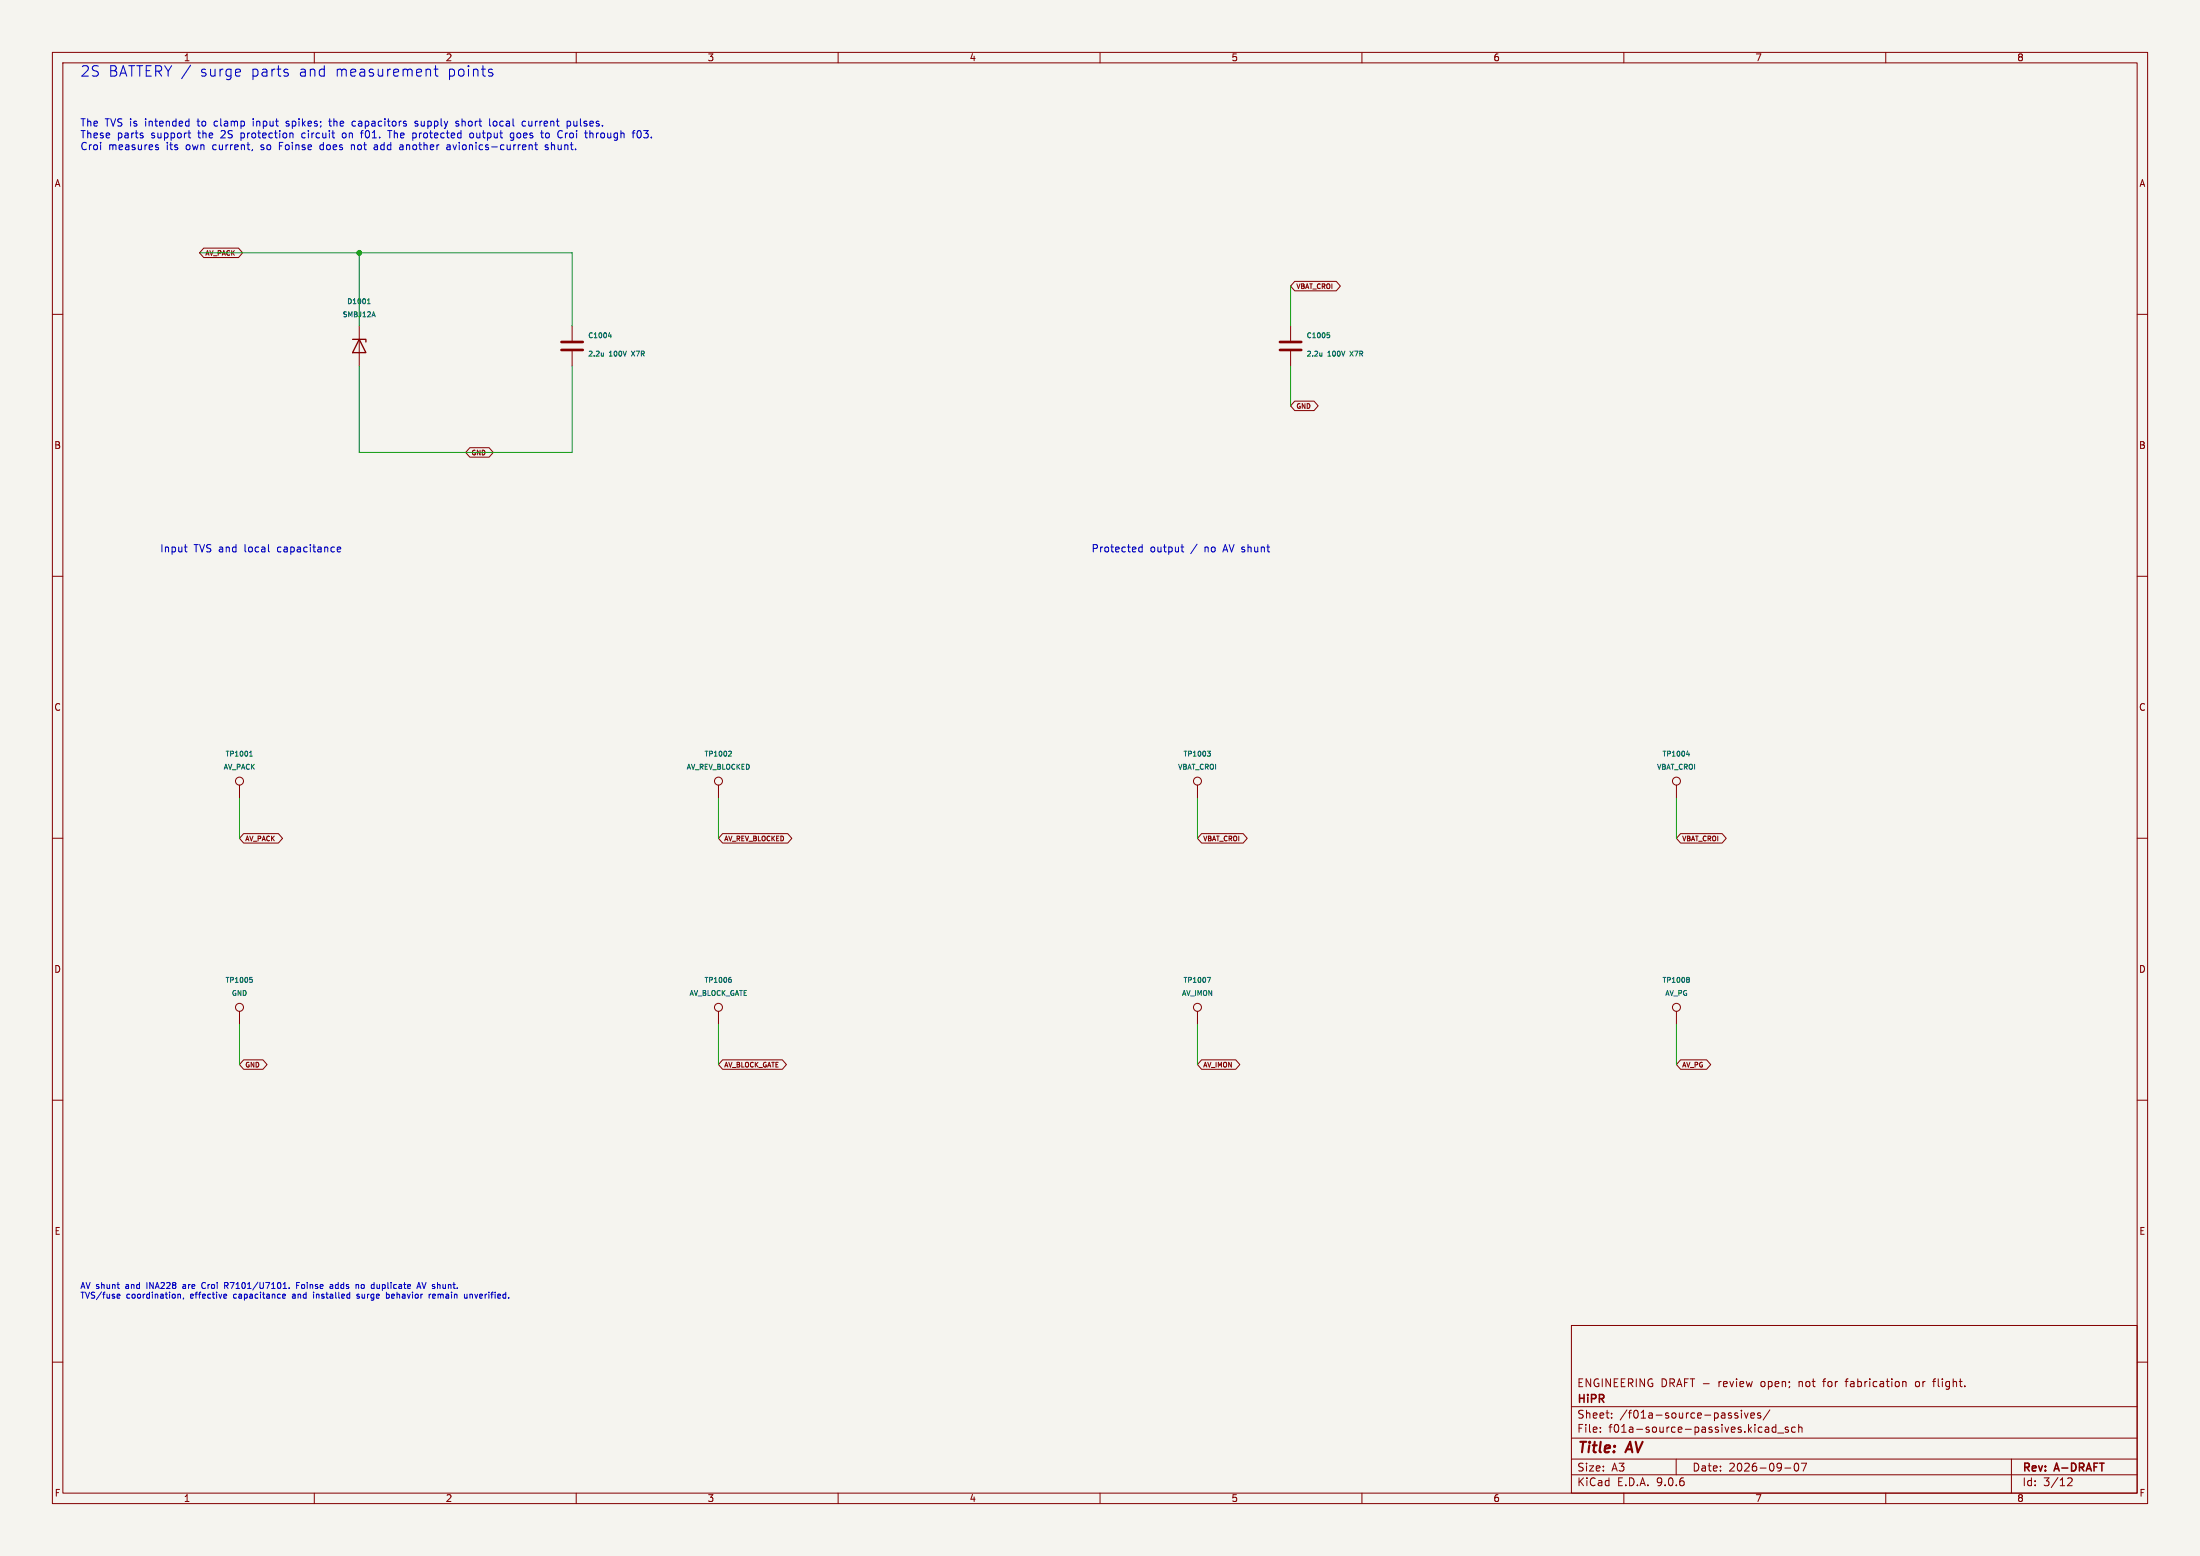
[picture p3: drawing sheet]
(kicad_sch
 (version 20250114)
 (generator eeschema)
 (generator_version "9.0")
 (paper "A3")
 (title_block
  (title "AV")
  (date "2026-09-07")
  (rev "A-DRAFT")
  (company "HiPR")
  (comment 1 "ENGINEERING DRAFT - review open; not for fabrication or flight."))
 (lib_symbols
  (symbol "Connector:TestPoint"
   (pin_numbers (hide yes))
   (pin_names
    (offset 0.762) (hide yes)) (exclude_from_sim no) (in_bom yes) (on_board yes)
   (property "Reference" "TP" (at 0 6.858 0) (effects (font (size 1.27 1.27))))
   (property "Value" "TestPoint" (at 0 5.08 0) (effects (font (size 1.27 1.27))))
   (property "Footprint" "" (at 5.08 0 0) (effects (font (size 1.27 1.27)) (hide yes)))
   (property "Datasheet" "~" (at 5.08 0 0) (effects (font (size 1.27 1.27)) (hide yes)))
   (property "Description" "test point" (at 0 0 0) (effects (font (size 1.27 1.27)) (hide yes)))
   (symbol "TestPoint_0_1"
    (circle (center 0 3.302) (radius 0.762) (stroke (width 0) (type default)) (fill (type none))))
   (symbol "TestPoint_1_1"
    (pin passive line (at 0 0 90) (length 2.54) (name "1" (effects (font (size 1.27 1.27)))) (number "1" (effects (font (size 1.27 1.27))))))
   (embedded_fonts no))
  (symbol "Device:C"
   (pin_numbers (hide yes))
   (pin_names
    (offset 0.254)) (exclude_from_sim no) (in_bom yes) (on_board yes)
   (property "Reference" "C" (at 0.635 2.54 0) (effects (font (size 1.27 1.27)) (justify left)))
   (property "Value" "C" (at 0.635 -2.54 0) (effects (font (size 1.27 1.27)) (justify left)))
   (property "Footprint" "" (at 0.9652 -3.81 0) (effects (font (size 1.27 1.27)) (hide yes)))
   (property "Datasheet" "~" (at 0 0 0) (effects (font (size 1.27 1.27)) (hide yes)))
   (property "Description" "Unpolarized capacitor" (at 0 0 0) (effects (font (size 1.27 1.27)) (hide yes)))
   (symbol "C_0_1"
    (polyline (pts (xy -2.032 0.762) (xy 2.032 0.762)) (stroke (width 0.508) (type default)) (fill (type none)))
    (polyline (pts (xy -2.032 -0.762) (xy 2.032 -0.762)) (stroke (width 0.508) (type default)) (fill (type none))))
   (symbol "C_1_1"
    (pin passive line (at 0 3.81 270) (length 2.794) (name "~" (effects (font (size 1.27 1.27)))) (number "1" (effects (font (size 1.27 1.27)))))
    (pin passive line (at 0 -3.81 90) (length 2.794) (name "~" (effects (font (size 1.27 1.27)))) (number "2" (effects (font (size 1.27 1.27))))))
   (embedded_fonts no))
  (symbol "Device:D_Zener"
   (pin_numbers (hide yes))
   (pin_names
    (offset 1.016) (hide yes)) (exclude_from_sim no) (in_bom yes) (on_board yes)
   (property "Reference" "D" (at 0 2.54 0) (effects (font (size 1.27 1.27))))
   (property "Value" "D_Zener" (at 0 -2.54 0) (effects (font (size 1.27 1.27))))
   (property "Footprint" "" (at 0 0 0) (effects (font (size 1.27 1.27)) (hide yes)))
   (property "Datasheet" "~" (at 0 0 0) (effects (font (size 1.27 1.27)) (hide yes)))
   (property "Description" "Zener diode" (at 0 0 0) (effects (font (size 1.27 1.27)) (hide yes)))
   (symbol "D_Zener_0_1"
    (polyline (pts (xy -1.27 -1.27) (xy -1.27 1.27) (xy -0.762 1.27)) (stroke (width 0.254) (type default)) (fill (type none)))
    (polyline (pts (xy 1.27 0) (xy -1.27 0)) (stroke (width 0) (type default)) (fill (type none)))
    (polyline (pts (xy 1.27 -1.27) (xy 1.27 1.27) (xy -1.27 0) (xy 1.27 -1.27)) (stroke (width 0.254) (type default)) (fill (type none))))
   (symbol "D_Zener_1_1"
    (pin passive line (at -3.81 0 0) (length 2.54) (name "K" (effects (font (size 1.27 1.27)))) (number "1" (effects (font (size 1.27 1.27)))))
    (pin passive line (at 3.81 0 180) (length 2.54) (name "A" (effects (font (size 1.27 1.27)))) (number "2" (effects (font (size 1.27 1.27))))))
   (embedded_fonts no))
  (symbol "Device:R"
   (pin_numbers (hide yes))
   (pin_names
    (offset 0)) (exclude_from_sim no) (in_bom yes) (on_board yes)
   (property "Reference" "R" (at 2.032 0 90) (effects (font (size 1.27 1.27))))
   (property "Value" "R" (at 0 0 90) (effects (font (size 1.27 1.27))))
   (property "Footprint" "" (at -1.778 0 90) (effects (font (size 1.27 1.27)) (hide yes)))
   (property "Datasheet" "~" (at 0 0 0) (effects (font (size 1.27 1.27)) (hide yes)))
   (property "Description" "Resistor" (at 0 0 0) (effects (font (size 1.27 1.27)) (hide yes)))
   (symbol "R_0_1"
    (rectangle (start -1.016 -2.54) (end 1.016 2.54) (stroke (width 0.254) (type default)) (fill (type none))))
   (symbol "R_1_1"
    (pin passive line (at 0 3.81 270) (length 1.27) (name "~" (effects (font (size 1.27 1.27)))) (number "1" (effects (font (size 1.27 1.27)))))
    (pin passive line (at 0 -3.81 90) (length 1.27) (name "~" (effects (font (size 1.27 1.27)))) (number "2" (effects (font (size 1.27 1.27))))))
   (embedded_fonts no)))
 (symbol
  (lib_id "Device:D_Zener") (at 68.58 66.04 270.0) (unit 1) (in_bom yes) (on_board yes) (dnp no)
  (property "Reference" "D1001" (at 68.58 57.54 90.0) (effects (font (size 0.95 0.95))))
  (property "Value" "SMBJ12A" (at 68.58 60.04 90.0) (effects (font (size 0.95 0.95))))
  (property "Footprint" "Diode_SMD:D_SMB" (at 76.2 60.96 0) (effects (font (size 1.27 1.27)) (hide yes)))
  (property "Datasheet" "https://www.littelfuse.com/~/media/electronics/datasheets/tvs_diodes/littelfuse_tvs_diode_smbj_datasheet.pdf.pdf" (at 76.2 60.96 0) (effects (font (size 1.27 1.27)) (hide yes)))
  (property "Description" "Zener diode" (at 76.2 60.96 0) (effects (font (size 1.27 1.27)) (hide yes)))
  (property "ki_fp_filters" "TO-???* *_Diode_* *SingleDiode* D_*" (at 76.2 60.96 0) (effects (font (size 1.27 1.27)) (hide yes))) (pin "1") (pin "2"))
 (symbol
  (lib_id "Device:C") (at 109.22 66.04 0.0) (unit 1) (in_bom yes) (on_board yes) (dnp no)
  (property "Reference" "C1004" (at 112.22 64.04 0.0) (effects (font (size 0.95 0.95)) (justify left)))
  (property "Value" "2.2u 100V X7R" (at 112.22 67.54 0.0) (effects (font (size 0.95 0.95)) (justify left)))
  (property "Footprint" "Capacitor_SMD:C_1210_3225Metric" (at 175.26 60.96 0) (effects (font (size 1.27 1.27)) (hide yes)))
  (property "Datasheet" "~" (at 175.26 60.96 0) (effects (font (size 1.27 1.27)) (hide yes)))
  (property "Description" "Unpolarized capacitor" (at 175.26 60.96 0) (effects (font (size 1.27 1.27)) (hide yes)))
  (property "ki_fp_filters" "C_*" (at 175.26 60.96 0) (effects (font (size 1.27 1.27)) (hide yes))) (pin "1") (pin "2"))
 (symbol
  (lib_id "Device:C") (at 246.38 66.04 0.0) (unit 1) (in_bom yes) (on_board yes) (dnp no)
  (property "Reference" "C1005" (at 249.38 64.04 0.0) (effects (font (size 0.95 0.95)) (justify left)))
  (property "Value" "2.2u 100V X7R" (at 249.38 67.54 0.0) (effects (font (size 0.95 0.95)) (justify left)))
  (property "Footprint" "Capacitor_SMD:C_1210_3225Metric" (at 281.94 60.96 0) (effects (font (size 1.27 1.27)) (hide yes)))
  (property "Datasheet" "~" (at 281.94 60.96 0) (effects (font (size 1.27 1.27)) (hide yes)))
  (property "Description" "Unpolarized capacitor" (at 281.94 60.96 0) (effects (font (size 1.27 1.27)) (hide yes)))
  (property "ki_fp_filters" "C_*" (at 281.94 60.96 0) (effects (font (size 1.27 1.27)) (hide yes))) (pin "1") (pin "2"))
 (symbol
  (lib_id "Connector:TestPoint") (at 45.72 152.4 0.0) (unit 1) (in_bom yes) (on_board yes) (dnp no)
  (property "Reference" "TP1001" (at 45.72 143.9 0.0) (effects (font (size 0.95 0.95))))
  (property "Value" "AV_PACK" (at 45.72 146.4 0.0) (effects (font (size 0.95 0.95))))
  (property "Footprint" "TestPoint:TestPoint_Loop_D2.50mm_Drill1.0mm" (at 38.1 190.5 0) (effects (font (size 1.27 1.27)) (hide yes)))
  (property "Datasheet" "~" (at 38.1 190.5 0) (effects (font (size 1.27 1.27)) (hide yes)))
  (property "Description" "test point" (at 38.1 190.5 0) (effects (font (size 1.27 1.27)) (hide yes)))
  (property "ki_fp_filters" "Pin* Test*" (at 38.1 190.5 0) (effects (font (size 1.27 1.27)) (hide yes))) (pin "1"))
 (symbol
  (lib_id "Connector:TestPoint") (at 137.16 152.4 0.0) (unit 1) (in_bom yes) (on_board yes) (dnp no)
  (property "Reference" "TP1002" (at 137.16 143.9 0.0) (effects (font (size 0.95 0.95))))
  (property "Value" "AV_REV_BLOCKED" (at 137.16 146.4 0.0) (effects (font (size 0.95 0.95))))
  (property "Footprint" "TestPoint:TestPoint_Loop_D2.50mm_Drill1.0mm" (at 127 190.5 0) (effects (font (size 1.27 1.27)) (hide yes)))
  (property "Datasheet" "~" (at 127 190.5 0) (effects (font (size 1.27 1.27)) (hide yes)))
  (property "Description" "test point" (at 127 190.5 0) (effects (font (size 1.27 1.27)) (hide yes)))
  (property "ki_fp_filters" "Pin* Test*" (at 127 190.5 0) (effects (font (size 1.27 1.27)) (hide yes))) (pin "1"))
 (symbol
  (lib_id "Connector:TestPoint") (at 228.6 152.4 0.0) (unit 1) (in_bom yes) (on_board yes) (dnp no)
  (property "Reference" "TP1003" (at 228.6 143.9 0.0) (effects (font (size 0.95 0.95))))
  (property "Value" "VBAT_CROI" (at 228.6 146.4 0.0) (effects (font (size 0.95 0.95))))
  (property "Footprint" "TestPoint:TestPoint_Loop_D2.50mm_Drill1.0mm" (at 215.9 190.5 0) (effects (font (size 1.27 1.27)) (hide yes)))
  (property "Datasheet" "~" (at 215.9 190.5 0) (effects (font (size 1.27 1.27)) (hide yes)))
  (property "Description" "test point" (at 215.9 190.5 0) (effects (font (size 1.27 1.27)) (hide yes)))
  (property "ki_fp_filters" "Pin* Test*" (at 215.9 190.5 0) (effects (font (size 1.27 1.27)) (hide yes))) (pin "1"))
 (symbol
  (lib_id "Connector:TestPoint") (at 320.04 152.4 0.0) (unit 1) (in_bom yes) (on_board yes) (dnp no)
  (property "Reference" "TP1004" (at 320.04 143.9 0.0) (effects (font (size 0.95 0.95))))
  (property "Value" "VBAT_CROI" (at 320.04 146.4 0.0) (effects (font (size 0.95 0.95))))
  (property "Footprint" "TestPoint:TestPoint_Loop_D2.50mm_Drill1.0mm" (at 304.8 190.5 0) (effects (font (size 1.27 1.27)) (hide yes)))
  (property "Datasheet" "~" (at 304.8 190.5 0) (effects (font (size 1.27 1.27)) (hide yes)))
  (property "Description" "test point" (at 304.8 190.5 0) (effects (font (size 1.27 1.27)) (hide yes)))
  (property "ki_fp_filters" "Pin* Test*" (at 304.8 190.5 0) (effects (font (size 1.27 1.27)) (hide yes))) (pin "1"))
 (symbol
  (lib_id "Connector:TestPoint") (at 45.72 195.58 0.0) (unit 1) (in_bom yes) (on_board yes) (dnp no)
  (property "Reference" "TP1005" (at 45.72 187.08 0.0) (effects (font (size 0.95 0.95))))
  (property "Value" "GND" (at 45.72 189.58 0.0) (effects (font (size 0.95 0.95))))
  (property "Footprint" "TestPoint:TestPoint_Loop_D2.50mm_Drill1.0mm" (at 38.1 228.6 0) (effects (font (size 1.27 1.27)) (hide yes)))
  (property "Datasheet" "~" (at 38.1 228.6 0) (effects (font (size 1.27 1.27)) (hide yes)))
  (property "Description" "test point" (at 38.1 228.6 0) (effects (font (size 1.27 1.27)) (hide yes)))
  (property "ki_fp_filters" "Pin* Test*" (at 38.1 228.6 0) (effects (font (size 1.27 1.27)) (hide yes))) (pin "1"))
 (symbol
  (lib_id "Connector:TestPoint") (at 137.16 195.58 0.0) (unit 1) (in_bom yes) (on_board yes) (dnp no)
  (property "Reference" "TP1006" (at 137.16 187.08 0.0) (effects (font (size 0.95 0.95))))
  (property "Value" "AV_BLOCK_GATE" (at 137.16 189.58 0.0) (effects (font (size 0.95 0.95))))
  (property "Footprint" "TestPoint:TestPoint_Pad_D1.0mm" (at 127 228.6 0) (effects (font (size 1.27 1.27)) (hide yes)))
  (property "Datasheet" "~" (at 127 228.6 0) (effects (font (size 1.27 1.27)) (hide yes)))
  (property "Description" "test point" (at 127 228.6 0) (effects (font (size 1.27 1.27)) (hide yes)))
  (property "ki_fp_filters" "Pin* Test*" (at 127 228.6 0) (effects (font (size 1.27 1.27)) (hide yes))) (pin "1"))
 (symbol
  (lib_id "Connector:TestPoint") (at 228.6 195.58 0.0) (unit 1) (in_bom yes) (on_board yes) (dnp no)
  (property "Reference" "TP1007" (at 228.6 187.08 0.0) (effects (font (size 0.95 0.95))))
  (property "Value" "AV_IMON" (at 228.6 189.58 0.0) (effects (font (size 0.95 0.95))))
  (property "Footprint" "TestPoint:TestPoint_Pad_D1.0mm" (at 215.9 228.6 0) (effects (font (size 1.27 1.27)) (hide yes)))
  (property "Datasheet" "~" (at 215.9 228.6 0) (effects (font (size 1.27 1.27)) (hide yes)))
  (property "Description" "test point" (at 215.9 228.6 0) (effects (font (size 1.27 1.27)) (hide yes)))
  (property "ki_fp_filters" "Pin* Test*" (at 215.9 228.6 0) (effects (font (size 1.27 1.27)) (hide yes))) (pin "1"))
 (symbol
  (lib_id "Connector:TestPoint") (at 320.04 195.58 0.0) (unit 1) (in_bom yes) (on_board yes) (dnp no)
  (property "Reference" "TP1008" (at 320.04 187.08 0.0) (effects (font (size 0.95 0.95))))
  (property "Value" "AV_PG" (at 320.04 189.58 0.0) (effects (font (size 0.95 0.95))))
  (property "Footprint" "TestPoint:TestPoint_Pad_D1.0mm" (at 304.8 228.6 0) (effects (font (size 1.27 1.27)) (hide yes)))
  (property "Datasheet" "~" (at 304.8 228.6 0) (effects (font (size 1.27 1.27)) (hide yes)))
  (property "Description" "test point" (at 304.8 228.6 0) (effects (font (size 1.27 1.27)) (hide yes)))
  (property "ki_fp_filters" "Pin* Test*" (at 304.8 228.6 0) (effects (font (size 1.27 1.27)) (hide yes))) (pin "1"))
 (embedded_fonts no)
 (text "2S BATTERY / surge parts and measurement points" (at 15.24 12.7 0.0) (effects (font (size 2.0 2.0)) (justify left top)))
 (global_label "AV_PACK"
  (shape bidirectional) (at 38.1 48.26 0.0) (effects (font (size 0.9 0.9)) (justify left))
  (property "Intersheetrefs" "${INTERSHEET_REFS}" (at 38.1 48.26 0.0) (effects (font (size 0.9 0.9)) (hide yes))))
 (global_label "GND"
  (shape bidirectional) (at 88.9 86.36 0.0) (effects (font (size 0.9 0.9)) (justify left))
  (property "Intersheetrefs" "${INTERSHEET_REFS}" (at 88.9 86.36 0.0) (effects (font (size 0.9 0.9)) (hide yes))))
 (text "Input TVS and local capacitance" (at 30.48 104.14 0.0) (effects (font (size 1.4 1.4)) (justify left top)))
 (text "Protected output / no AV shunt" (at 208.28 104.14 0.0) (effects (font (size 1.4 1.4)) (justify left top)))
 (text "AV shunt and INA228 are Croi R7101/U7101. Foinse adds no duplicate AV shunt.\nTVS/fuse coordination, effective capacitance and installed surge behavior remain unverified." (at 15.24 245.0 0.0) (effects (font (size 1.15 1.15)) (justify left top)))
 (global_label "VBAT_CROI"
  (shape bidirectional) (at 246.38 54.61 0.0) (effects (font (size 0.9 0.9)) (justify left))
  (property "Intersheetrefs" "${INTERSHEET_REFS}" (at 246.38 54.61 0.0) (effects (font (size 0.9 0.9)) (hide yes))))
 (global_label "GND"
  (shape bidirectional) (at 246.38 77.47 0.0) (effects (font (size 0.9 0.9)) (justify left))
  (property "Intersheetrefs" "${INTERSHEET_REFS}" (at 246.38 77.47 0.0) (effects (font (size 0.9 0.9)) (hide yes))))
 (global_label "AV_PACK"
  (shape bidirectional) (at 45.72 160.02 0.0) (effects (font (size 0.9 0.9)) (justify left))
  (property "Intersheetrefs" "${INTERSHEET_REFS}" (at 45.72 160.02 0.0) (effects (font (size 0.9 0.9)) (hide yes))))
 (global_label "AV_REV_BLOCKED"
  (shape bidirectional) (at 137.16 160.02 0.0) (effects (font (size 0.9 0.9)) (justify left))
  (property "Intersheetrefs" "${INTERSHEET_REFS}" (at 137.16 160.02 0.0) (effects (font (size 0.9 0.9)) (hide yes))))
 (global_label "VBAT_CROI"
  (shape bidirectional) (at 228.6 160.02 0.0) (effects (font (size 0.9 0.9)) (justify left))
  (property "Intersheetrefs" "${INTERSHEET_REFS}" (at 228.6 160.02 0.0) (effects (font (size 0.9 0.9)) (hide yes))))
 (global_label "VBAT_CROI"
  (shape bidirectional) (at 320.04 160.02 0.0) (effects (font (size 0.9 0.9)) (justify left))
  (property "Intersheetrefs" "${INTERSHEET_REFS}" (at 320.04 160.02 0.0) (effects (font (size 0.9 0.9)) (hide yes))))
 (global_label "GND"
  (shape bidirectional) (at 45.72 203.2 0.0) (effects (font (size 0.9 0.9)) (justify left))
  (property "Intersheetrefs" "${INTERSHEET_REFS}" (at 45.72 203.2 0.0) (effects (font (size 0.9 0.9)) (hide yes))))
 (global_label "AV_BLOCK_GATE"
  (shape bidirectional) (at 137.16 203.2 0.0) (effects (font (size 0.9 0.9)) (justify left))
  (property "Intersheetrefs" "${INTERSHEET_REFS}" (at 137.16 203.2 0.0) (effects (font (size 0.9 0.9)) (hide yes))))
 (global_label "AV_IMON"
  (shape bidirectional) (at 228.6 203.2 0.0) (effects (font (size 0.9 0.9)) (justify left))
  (property "Intersheetrefs" "${INTERSHEET_REFS}" (at 228.6 203.2 0.0) (effects (font (size 0.9 0.9)) (hide yes))))
 (global_label "AV_PG"
  (shape bidirectional) (at 320.04 203.2 0.0) (effects (font (size 0.9 0.9)) (justify left))
  (property "Intersheetrefs" "${INTERSHEET_REFS}" (at 320.04 203.2 0.0) (effects (font (size 0.9 0.9)) (hide yes))))
 (wire (pts (xy 38.1 48.26) (xy 68.58 48.26)) (stroke (width 0.0) (type default)))
 (wire (pts (xy 45.72 152.4) (xy 45.72 160.02)) (stroke (width 0.0) (type default)))
 (wire (pts (xy 45.72 195.58) (xy 45.72 203.2)) (stroke (width 0.0) (type default)))
 (wire (pts (xy 68.58 48.26) (xy 68.58 62.23)) (stroke (width 0.0) (type default)))
 (wire (pts (xy 68.58 48.26) (xy 109.22 48.26)) (stroke (width 0.0) (type default)))
 (wire (pts (xy 68.58 69.85) (xy 68.58 86.36)) (stroke (width 0.0) (type default)))
 (wire (pts (xy 68.58 86.36) (xy 88.9 86.36)) (stroke (width 0.0) (type default)))
 (wire (pts (xy 88.9 86.36) (xy 109.22 86.36)) (stroke (width 0.0) (type default)))
 (wire (pts (xy 109.22 48.26) (xy 109.22 62.23)) (stroke (width 0.0) (type default)))
 (wire (pts (xy 109.22 69.85) (xy 109.22 86.36)) (stroke (width 0.0) (type default)))
 (wire (pts (xy 137.16 152.4) (xy 137.16 160.02)) (stroke (width 0.0) (type default)))
 (wire (pts (xy 137.16 195.58) (xy 137.16 203.2)) (stroke (width 0.0) (type default)))
 (wire (pts (xy 228.6 152.4) (xy 228.6 160.02)) (stroke (width 0.0) (type default)))
 (wire (pts (xy 228.6 195.58) (xy 228.6 203.2)) (stroke (width 0.0) (type default)))
 (wire (pts (xy 246.38 54.61) (xy 246.38 62.23)) (stroke (width 0.0) (type default)))
 (wire (pts (xy 246.38 69.85) (xy 246.38 77.47)) (stroke (width 0.0) (type default)))
 (wire (pts (xy 320.04 152.4) (xy 320.04 160.02)) (stroke (width 0.0) (type default)))
 (wire (pts (xy 320.04 195.58) (xy 320.04 203.2)) (stroke (width 0.0) (type default)))
 (junction (at 68.58 48.26)
  (diameter 0.0) (color 0.0 0.0 0.0 0.0))
 (text "The TVS is intended to clamp input spikes; the capacitors supply short local current pulses.\nThese parts support the 2S protection circuit on f01. The protected output goes to Croi through f03.\nCroi measures its own current, so Foinse does not add another avionics-current shunt." (at 15.24 22.86 0) (effects (font (size 1.4 1.4)) (justify left top))))
